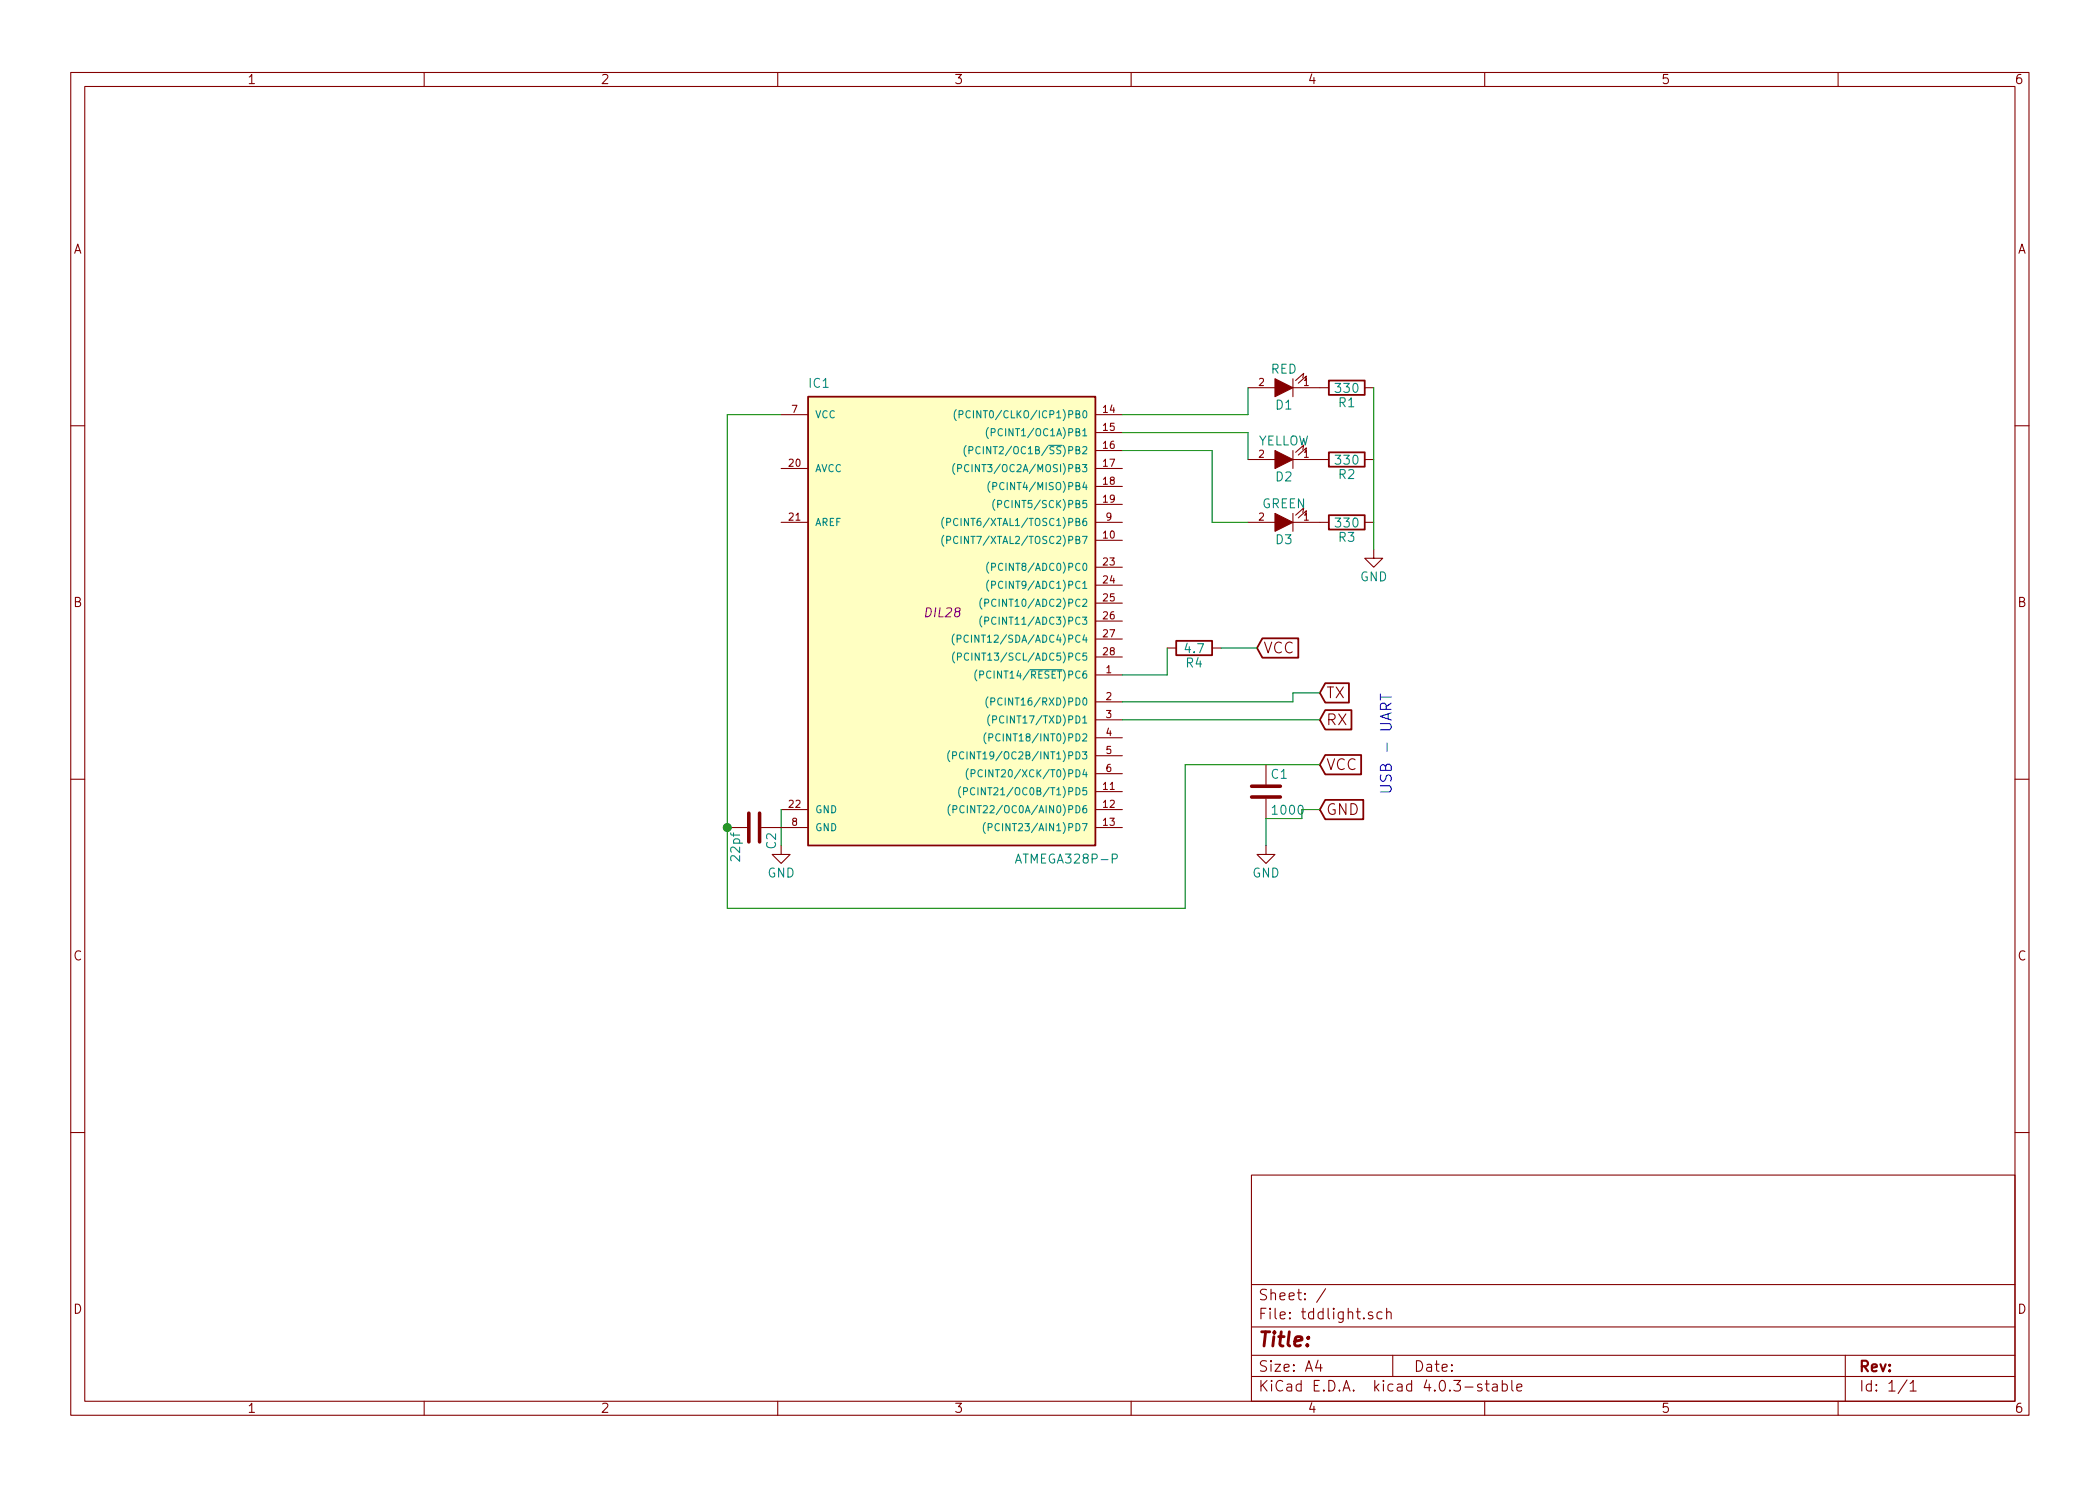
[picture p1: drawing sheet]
EESchema Schematic File Version 2
LIBS:power
LIBS:device
LIBS:transistors
LIBS:conn
LIBS:linear
LIBS:regul
LIBS:74xx
LIBS:cmos4000
LIBS:adc-dac
LIBS:memory
LIBS:xilinx
LIBS:microcontrollers
LIBS:dsp
LIBS:microchip
LIBS:analog_switches
LIBS:motorola
LIBS:texas
LIBS:intel
LIBS:audio
LIBS:interface
LIBS:digital-audio
LIBS:philips
LIBS:display
LIBS:cypress
LIBS:siliconi
LIBS:opto
LIBS:atmel
LIBS:contrib
LIBS:valves
EELAYER 25 0
EELAYER END
$Descr A4 11693 8268
encoding utf-8
Sheet 1 1
Title ""
Date ""
Rev ""
Comp ""
Comment1 ""
Comment2 ""
Comment3 ""
Comment4 ""
$EndDescr
$Comp
L ATMEGA328P-P IC1
U 1 1
P 5250 3400
F 0 "IC1" H 4500 4650 50  0000 L BNN
F 1 "ATMEGA328P-P" H 5650 2000 50  0000 L BNN
F 2 "DIL28" H 5250 3400 50  0000 C CIN
F 3 "" H 5250 3400 50  0000 C CNN
	1    5250 3400
	1    0    0    -1  
$EndComp
Text GLabel 7350 4000 2    60   Input ~ 0
RX
Text GLabel 7350 3850 2    60   Input ~ 0
TX
Text GLabel 7350 4250 2    60   Input ~ 0
VCC
Text GLabel 7350 4500 2    60   Input ~ 0
GND
Text Notes 7750 3850 3    60   ~ 0
USB - UART\n
$Comp
L GND #PWR2
U 1 1
P 7050 4700
F 0 "#PWR2" H 7050 4450 50  0001 C CNN
F 1 "GND" H 7050 4550 50  0000 C CNN
F 2 "" H 7050 4700 50  0000 C CNN
F 3 "" H 7050 4700 50  0000 C CNN
	1    7050 4700
	1    0    0    -1  
$EndComp
$Comp
L GND #PWR1
U 1 1
P 4350 4700
F 0 "#PWR1" H 4350 4450 50  0001 C CNN
F 1 "GND" H 4350 4550 50  0000 C CNN
F 2 "" H 4350 4700 50  0000 C CNN
F 3 "" H 4350 4700 50  0000 C CNN
	1    4350 4700
	1    0    0    -1  
$EndComp
Wire Wire Line
	4350 4700 4350 4500
Wire Wire Line
	6250 4000 7350 4000
Wire Wire Line
	7350 3850 7200 3850
Wire Wire Line
	7200 3850 7200 3900
Wire Wire Line
	7200 3900 6250 3900
Wire Wire Line
	7350 4250 6600 4250
Wire Wire Line
	6600 4250 6600 5050
Wire Wire Line
	4050 5050 6600 5050
Wire Wire Line
	4050 2300 4350 2300
$Comp
L LED D1
U 1 1
P 7150 2150
F 0 "D1" H 7150 2250 50  0000 C CNN
F 1 "RED" H 7150 2050 50  0000 C CNN
F 2 "" H 7150 2150 50  0000 C CNN
F 3 "" H 7150 2150 50  0000 C CNN
	1    7150 2150
	-1   0    0    1   
$EndComp
$Comp
L LED D2
U 1 1
P 7150 2550
F 0 "D2" H 7150 2650 50  0000 C CNN
F 1 "YELLOW" H 7150 2450 50  0000 C CNN
F 2 "" H 7150 2550 50  0000 C CNN
F 3 "" H 7150 2550 50  0000 C CNN
	1    7150 2550
	-1   0    0    1   
$EndComp
$Comp
L LED D3
U 1 1
P 7150 2900
F 0 "D3" H 7150 3000 50  0000 C CNN
F 1 "GREEN" H 7150 2800 50  0000 C CNN
F 2 "" H 7150 2900 50  0000 C CNN
F 3 "" H 7150 2900 50  0000 C CNN
	1    7150 2900
	-1   0    0    1   
$EndComp
Wire Wire Line
	6250 2300 6950 2300
Wire Wire Line
	6950 2300 6950 2150
Wire Wire Line
	6250 2400 6950 2400
Wire Wire Line
	6950 2400 6950 2550
Wire Wire Line
	6250 2500 6750 2500
Wire Wire Line
	6750 2500 6750 2900
Wire Wire Line
	6750 2900 6950 2900
$Comp
L R R1
U 1 1
P 7500 2150
F 0 "R1" V 7580 2150 50  0000 C CNN
F 1 "330" V 7500 2150 50  0000 C CNN
F 2 "" V 7430 2150 50  0000 C CNN
F 3 "" H 7500 2150 50  0000 C CNN
	1    7500 2150
	0    1    1    0   
$EndComp
$Comp
L R R2
U 1 1
P 7500 2550
F 0 "R2" V 7580 2550 50  0000 C CNN
F 1 "330" V 7500 2550 50  0000 C CNN
F 2 "" V 7430 2550 50  0000 C CNN
F 3 "" H 7500 2550 50  0000 C CNN
	1    7500 2550
	0    1    1    0   
$EndComp
$Comp
L R R3
U 1 1
P 7500 2900
F 0 "R3" V 7580 2900 50  0000 C CNN
F 1 "330" V 7500 2900 50  0000 C CNN
F 2 "" V 7430 2900 50  0000 C CNN
F 3 "" H 7500 2900 50  0000 C CNN
	1    7500 2900
	0    1    1    0   
$EndComp
$Comp
L GND #PWR3
U 1 1
P 7650 3050
F 0 "#PWR3" H 7650 2800 50  0001 C CNN
F 1 "GND" H 7650 2900 50  0000 C CNN
F 2 "" H 7650 3050 50  0000 C CNN
F 3 "" H 7650 3050 50  0000 C CNN
	1    7650 3050
	1    0    0    -1  
$EndComp
Wire Wire Line
	7650 3050 7650 2150
$Comp
L R R4
U 1 1
P 6650 3600
F 0 "R4" V 6730 3600 50  0000 C CNN
F 1 "4.7" V 6650 3600 50  0000 C CNN
F 2 "" V 6580 3600 50  0000 C CNN
F 3 "" H 6650 3600 50  0000 C CNN
	1    6650 3600
	0    1    1    0   
$EndComp
Text GLabel 7000 3600 2    60   Input ~ 0
VCC
Wire Wire Line
	7000 3600 6800 3600
Wire Wire Line
	6250 3750 6500 3750
Wire Wire Line
	6500 3750 6500 3600
$Comp
L C C1
U 1 1
P 7050 4400
F 0 "C1" H 7075 4500 50  0000 L CNN
F 1 "1000" H 7075 4300 50  0000 L CNN
F 2 "" H 7088 4250 50  0000 C CNN
F 3 "" H 7050 4400 50  0000 C CNN
	1    7050 4400
	1    0    0    -1  
$EndComp
Wire Wire Line
	7350 4500 7250 4500
Wire Wire Line
	7250 4500 7250 4550
Wire Wire Line
	7250 4550 7050 4550
Wire Wire Line
	7050 4550 7050 4700
$Comp
L C C2
U 1 1
P 4200 4600
F 0 "C2" H 4225 4700 50  0000 L CNN
F 1 "22pf" H 4225 4500 50  0000 L CNN
F 2 "" H 4238 4450 50  0000 C CNN
F 3 "" H 4200 4600 50  0000 C CNN
	1    4200 4600
	0    1    1    0   
$EndComp
Wire Wire Line
	4050 2300 4050 5050
Connection ~ 4050 4600
$EndSCHEMATC
